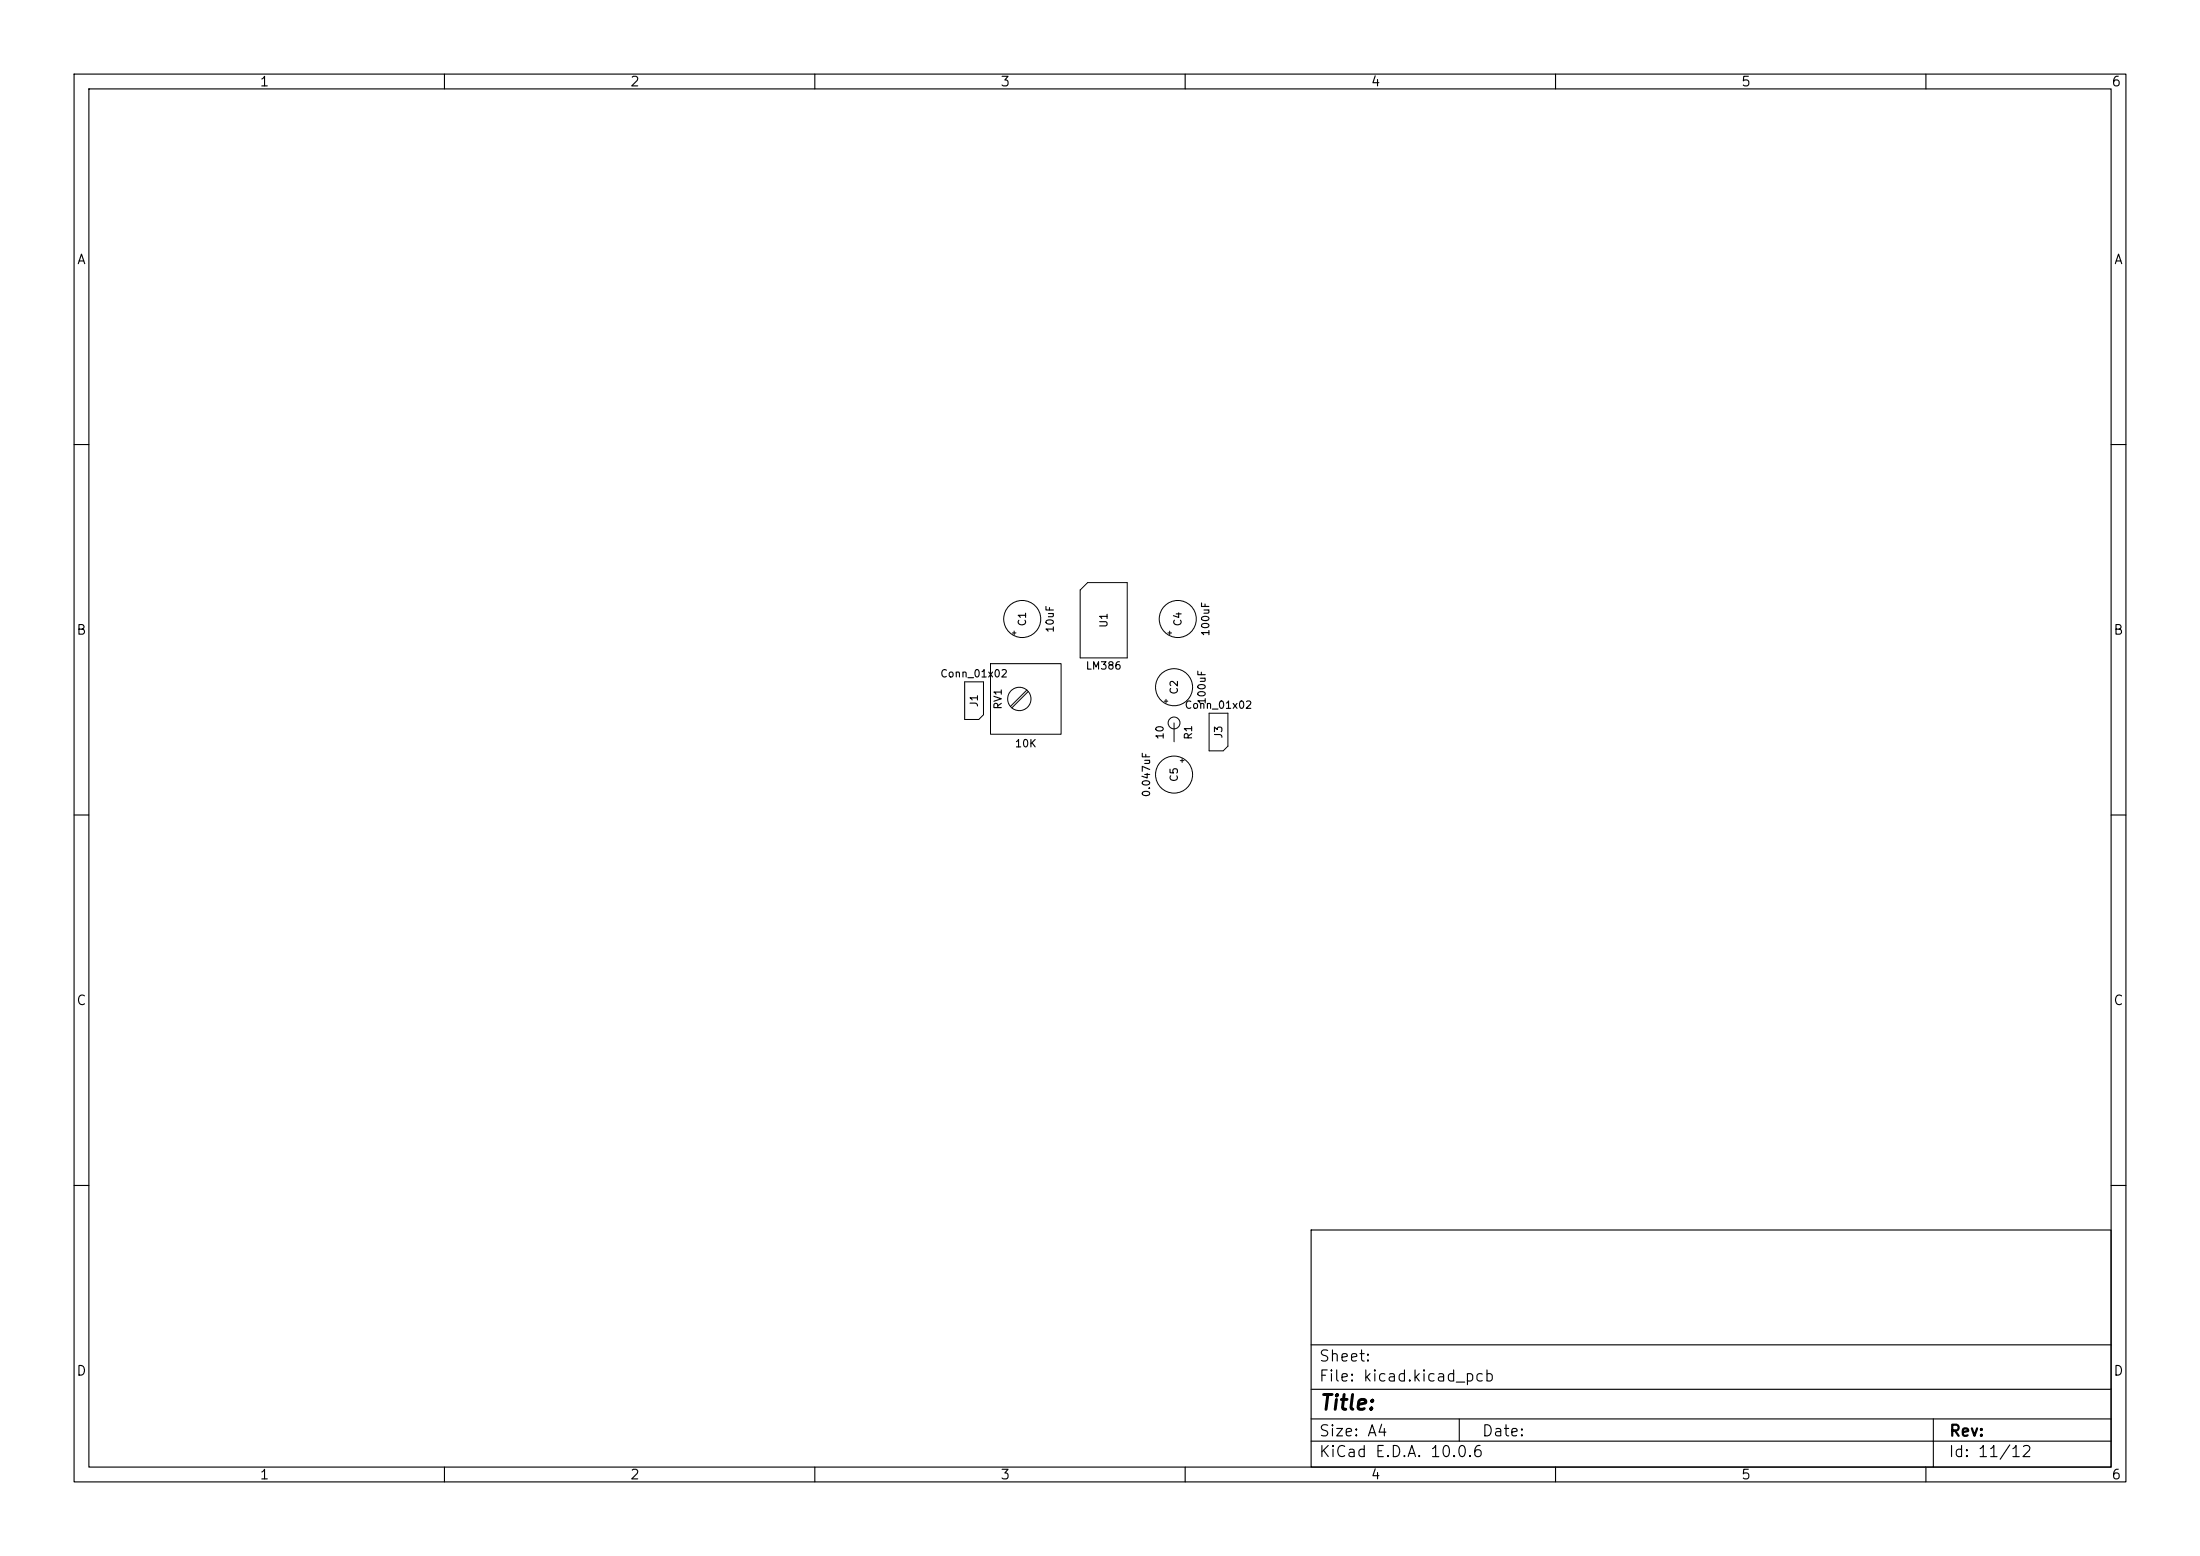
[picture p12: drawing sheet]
<svg xmlns="http://www.w3.org/2000/svg" width="297mm" height="210mm" viewBox="0 0 297 210" stroke-linecap="round" stroke-linejoin="round" font-family="sans-serif">
<g fill="none" stroke="#000" stroke-width=".15">
<path d="M10 10h277v190h-277zM12 12h273v186h-273zM60 10v2M110 10v2M160 10v2M210 10v2M260 10v2M10 60h2M285 60h2M10 110h2M285 110h2M10 160h2"/>
<path d="M177 166h108v32h-108zM285 160h2M60 198v2M110 198v2M160 198v2M177 194.5h108M177 191.5h108M177 187.5h108M177 181.5h108M197 191.5v3M210 198v2M260 198v2"/>
<path d="M261 191.5v6.5"/>
</g>
<g fill="none" stroke="#000" stroke-width=".14">
<path d="M146.8 78.6h5.4v10.2h-6.4v-9.2zM130.2 92h2.6v4.5l-.7 .6h-1.9zM133.7 89.6h9.5v9.5h-9.5zM136.7 85.4h.5M136.9 85.2v.5M138.6 93.1l-2.2 2.2M138.8 93.3l-2.2 2.2M157.2 94.6h.5M157.4 94.4v.5M157.7 85.4h.5M157.9 85.2v.5M158.5 97.6v2.5"/>
<path d="M163.2 96.3h2.6v4.4l-.7 .6h-1.9zM159.3 102.7h.5M159.6 102.4v.5"/>
<circle cx="137.6" cy="94.3" r="1.57"/>
<circle cx="138" cy="83.5" r="2.5"/>
<circle cx="158.5" cy="92.7" r="2.5"/>
<circle cx="158.5" cy="97.6" r=".8"/>
<circle cx="159" cy="83.5" r="2.5"/>
<circle cx="158.5" cy="104.5" r="2.5"/>
</g>
<text font-size="2" x="178" y="190.8">Title:</text>
<g font-size="1.5">
<text x="178" y="184.1">Sheet:</text>
<text x="178" y="186.8">File: kicad.kicad_pcb</text>
<text x="178" y="197">KiCad E.D.A. 10.0.6</text>
<text x="178" y="194.2">Size: A4</text>
<text x="200" y="194.2">Date:</text>
<text x="263" y="197">Id: 11/12</text>
<text x="263" y="194.2">Rev:</text>
</g>
<g font-size="1.3">
<text x="35" y="12">1</text>
<text x="85" y="12">2</text>
<text x="135" y="12">3</text>
<text x="185" y="12">4</text>
<text x="235" y="12">5</text>
<text x="285" y="12">6</text>
<text x="10.3" y="36">A</text>
<text x="285.3" y="36">A</text>
<text x="10.2" y="86">B</text>
<text x="285.2" y="86">B</text>
<text x="10.2" y="136">C</text>
<text x="285.2" y="136">C</text>
<text x="10.2" y="186">D</text>
<text x="285.2" y="186">D</text>
<text x="35" y="200">1</text>
<text x="85" y="200">2</text>
<text x="135" y="200">3</text>
<text x="185" y="200">4</text>
<text x="235" y="200">5</text>
<text x="285" y="200">6</text>
</g>
<g font-size="1">
<text x="138.8" y="84.6" transform="rotate(-90 138.8 84.6)">C1</text>
<text x="142.5" y="85.5" transform="rotate(-90 142.5 85.5)">10uF</text>
<text x="149.8" y="84.8" transform="rotate(-90 149.8 84.8)">U1</text>
<text x="159.8" y="84.6" transform="rotate(-90 159.8 84.6)">C4</text>
<text x="163.5" y="86" transform="rotate(-90 163.5 86)">100uF</text>
<text x="126.9" y="91.7">Conn_01x02</text>
<text x="132.3" y="95.5" transform="rotate(-90 132.3 95.5)">J1</text>
<text x="135.5" y="95.8" transform="rotate(-90 135.5 95.8)">RV1</text>
<text x="146.5" y="90.6">LM386</text>
<text x="159.3" y="93.8" transform="rotate(-90 159.3 93.8)">C2</text>
<text x="159.9" y="95.9">Conn_01x02</text>
<text x="163" y="95.2" transform="rotate(-90 163 95.2)">100uF</text>
<text x="136.9" y="101.1">10K</text>
<text x="157.3" y="99.9" transform="rotate(-90 157.3 99.9)">10</text>
<text x="161.2" y="99.9" transform="rotate(-90 161.2 99.9)">R1</text>
<text x="165.3" y="99.8" transform="rotate(-90 165.3 99.8)">J3</text>
<text x="155.5" y="107.7" transform="rotate(-90 155.5 107.7)">0.047uF</text>
<text x="159.3" y="105.6" transform="rotate(-90 159.3 105.6)">C5</text>
</g>
</svg>
